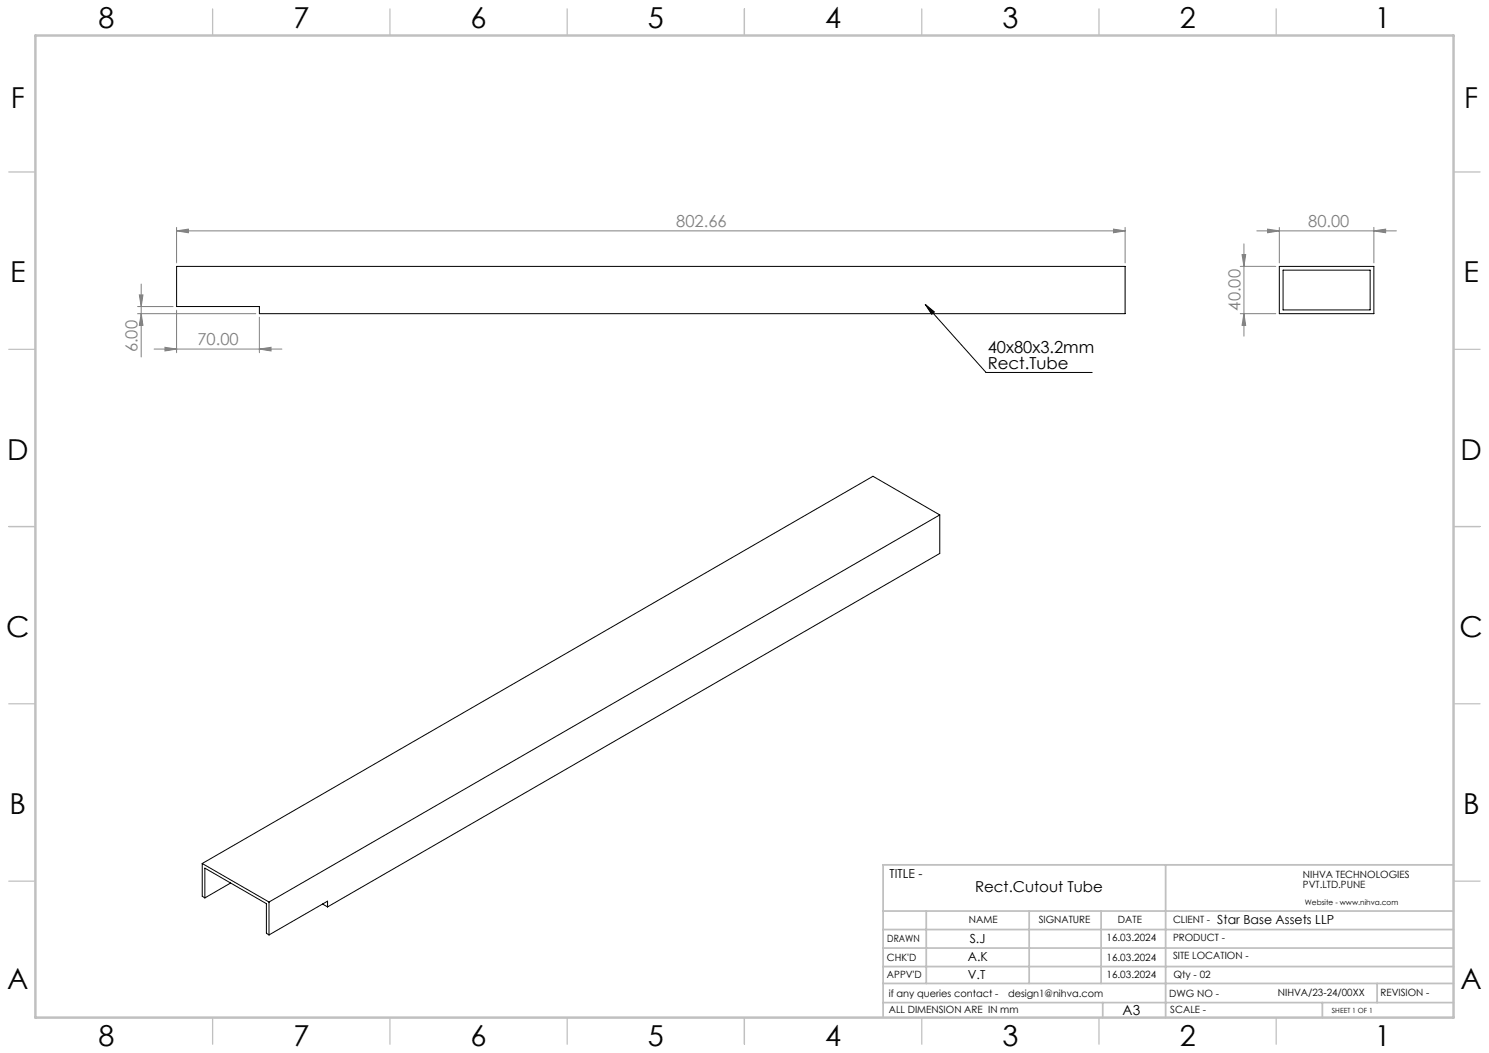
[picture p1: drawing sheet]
<svg xmlns="http://www.w3.org/2000/svg" width="420mm" height="297mm" viewBox="0 0 420 297" stroke-linecap="round" stroke-linejoin="round" font-family="sans-serif">
<path d="M261 85.9l2.6 2.1-.8 .6zM261 85.9l17.1 19.2h30" fill="none" stroke="#000" stroke-width=".28"/>
<g fill="none" stroke="#808080" stroke-width=".28">
<path d="M49.8 65.1l3.3-.5v1zM49.8 65.1h267.6M49.8 64.1v10.1M314.1 64.6l3.3 .5-3.3 .5zM317.4 64.1v10.1M349.8 75.1h10.1M350.3 71.8h1.1l-.5 3.3zM350.9 68.8v26M354.5 65.1h39.4M357.5 64.6l3.4 .5-3.4 .5zM360.9 64.1v10.1M387.5 65.1l3.3-.5v1z"/>
<path d="M387.5 64.1v10.1M38.8 88.5h33.3M38.8 86.5h10M39.3 83.2h1l-.5 3.3zM39.8 80.1v20.6M39.8 88.5l.5 3.3h-1zM43.5 98.5h36M46.5 98l3.3 .5-3.3 .5zM49.8 87.5v12M73.2 98.5l3.2-.5v1zM73.2 89.5v10M349.8 88.5h10.1"/>
<path d="M350.9 88.5l.5 3.3h-1.1z"/>
</g>
<g fill="none" stroke="#c0c0c0" stroke-width=".35">
<path d="M60 2.5v7.5M110 2.5v7.5M160 2.5v7.5M210 2.5v7.5M260 2.5v7.5M310 2.5v7.5M360 2.5v7.5M2.5 48.5h7.5M410 48.5h7.5M2.5 98.5h7.5M410 98.5h7.5M2.5 148.5h7.5"/>
<path d="M410 148.5h7.5M2.5 198.5h7.5M410 198.5h7.5M2.5 248.5h7.5M410 248.5h7.5M60 287v7.5M110 287v7.5M160 287v7.5M210 287v7.5M260 287v7.5M310 287v7.5M360 287v7.5"/>
</g>
<g fill="none" stroke="#c0c0c0" stroke-width=".5">
<path d="M249.1 257h160.9M261.3 257v20.4M290.3 257v20.4M310.6 257v20.4M328.8 243.9v43.1M410 243.9h-160.9v43.1M249.1 272.6h160.9M249.1 267.4h160.9M249.1 262.2h160.9M249.1 277.4h160.9M388.4 277.4v5.4M249.1 282.8h160.9"/>
<path d="M311 282.8v4.2M373 282.8v4.2"/>
</g>
<path d="M10 10h400v277h-400z" fill="none" stroke="#c0c0c0" stroke-width=".7"/>
<path d="M261 85.9l2.6 2.1-.8 .6z" fill="#000"/>
<g fill="#808080">
<path d="M387.5 65.1l3.3-.5v1zM357.5 64.6l3.4 .5-3.4 .5z"/>
<path d="M314.1 64.6l3.3 .5-3.3 .5zM49.8 65.1l3.3-.5v1zM73.2 98.5l3.2-.5v1zM46.5 98l3.3 .5-3.3 .5z"/>
<path d="M350.3 71.8h1.1l-.5 3.3zM350.9 88.5l.5 3.3h-1.1z"/>
<path d="M39.3 83.2h1l-.5 3.3zM39.8 88.5l.5 3.3h-1z"/>
</g>
<g fill="none" stroke="#000" stroke-width=".28">
<path d="M49.8 75.1h267.6v13.4h-244.2v-2h-23.4zM360.9 75.1h26.6v13.4h-26.6zM361.9 76.2h24.6v11.2h-24.6zM265.1 145.2l-189.2 109.2M265.1 145.2v10.9l-172.7 99.7M265.1 145.2l-18.9-10.9-189.2 109.3M57 243.6l18.9 10.8M57 243.6v9.2l.8 .5M57.8 253.3v-8.4l17.3 10v8.3l.8 .5M65.1 249.1l-7.3 4.2M75.9 254.4v9.3M91 255l1.4 .8"/>
<path d="M92.4 255.8v-1.6l-16.5 9.5"/>
</g>
<g font-size="8.1">
<text x="27.8" y="8">8</text>
<text x="82.8" y="8">7</text>
<text x="132.8" y="8">6</text>
<text x="182.8" y="8">5</text>
<text x="232.8" y="8">4</text>
<text x="282.8" y="8">3</text>
<text x="332.8" y="8">2</text>
<text x="387.8" y="8">1</text>
<text x="3" y="30.4">F</text>
<text x="413" y="30.4">F</text>
<text x="2.8" y="79.6">E</text>
<text x="412.8" y="79.6">E</text>
<text x="2" y="129.6">D</text>
<text x="412" y="129.6">D</text>
<text x="1.7" y="179.6">C</text>
<text x="411.7" y="179.6">C</text>
<text x="2.7" y="229.6">B</text>
<text x="412.7" y="229.6">B</text>
<text x="2" y="278.9">A</text>
<text x="412" y="278.9">A</text>
<text x="27.8" y="295">8</text>
<text x="82.8" y="295">7</text>
<text x="132.8" y="295">6</text>
<text x="182.8" y="295">5</text>
<text x="232.8" y="295">4</text>
<text x="282.8" y="295">3</text>
<text x="332.8" y="295">2</text>
<text x="387.8" y="295">1</text>
</g>
<g font-size="4.7" fill="#808080">
<text x="190.8" y="64.1">802.66</text>
<text x="369" y="64.1">80.00</text>
<text x="349.9" y="87.6" transform="rotate(-90 349.9 87.6)">40.00</text>
<text x="38.8" y="99.4" transform="rotate(-90 38.8 99.4)">6.00</text>
<text x="55.7" y="97.4">70.00</text>
</g>
<g font-size="4.7">
<text x="278.6" y="99.5">40x80x3.2mm</text>
<text x="278.6" y="104">Rect.Tube</text>
</g>
<text font-size="4.2" x="275" y="251.7">Rect.Cutout Tube</text>
<text font-size="3.9" x="316.7" y="286.4">A3</text>
<g font-size="3.5">
<text x="250.9" y="247.7">TITLE -</text>
<text x="343.3" y="260.5">Star Base Assets LLP</text>
<text x="273.5" y="266.1">S.J</text>
<text x="273" y="271.1">A.K</text>
<text x="273" y="276.2">V.T</text>
</g>
<g font-size="2.8">
<text x="367.5" y="247.7">NIHVA TECHNOLOGIES</text>
<text x="367.5" y="250.5">PVT.LTD.PUNE</text>
<text x="273.3" y="260.4">NAME</text>
<text x="293" y="260.4">SIGNATURE</text>
<text x="315.3" y="260.5">DATE</text>
<text x="330.9" y="260.5">CLIENT -</text>
<text x="250.3" y="265.7">DRAWN</text>
<text x="312.1" y="265.5">16.03.2024</text>
<text x="330.9" y="265.5">PRODUCT -</text>
<text x="250.2" y="271.1">CHK'D</text>
<text x="250.2" y="275.8">APPV'D</text>
<text x="312.1" y="270.9">16.03.2024</text>
<text x="312.1" y="275.8">16.03.2024</text>
<text x="330.9" y="270.6">SITE LOCATION -</text>
<text x="331" y="275.8">Qty - 02</text>
<text x="250.7" y="281.1">if any queries contact -</text>
<text x="284.3" y="281.1">design1@nihva.com</text>
<text x="329.8" y="281.3">DWG NO -</text>
<text x="360.4" y="281.1">NIHVA/23-24/00XX</text>
<text x="389.4" y="281.1">REVISION -</text>
<text x="250.7" y="285.6">ALL DIMENSION ARE IN mm</text>
<text x="330.1" y="285.7">SCALE -</text>
</g>
<text font-size="2.1" x="368.1" y="255.1">Website - www.nihva.com</text>
<text font-size="2" x="375.7" y="285.6">SHEET 1 OF 1</text>
</svg>
